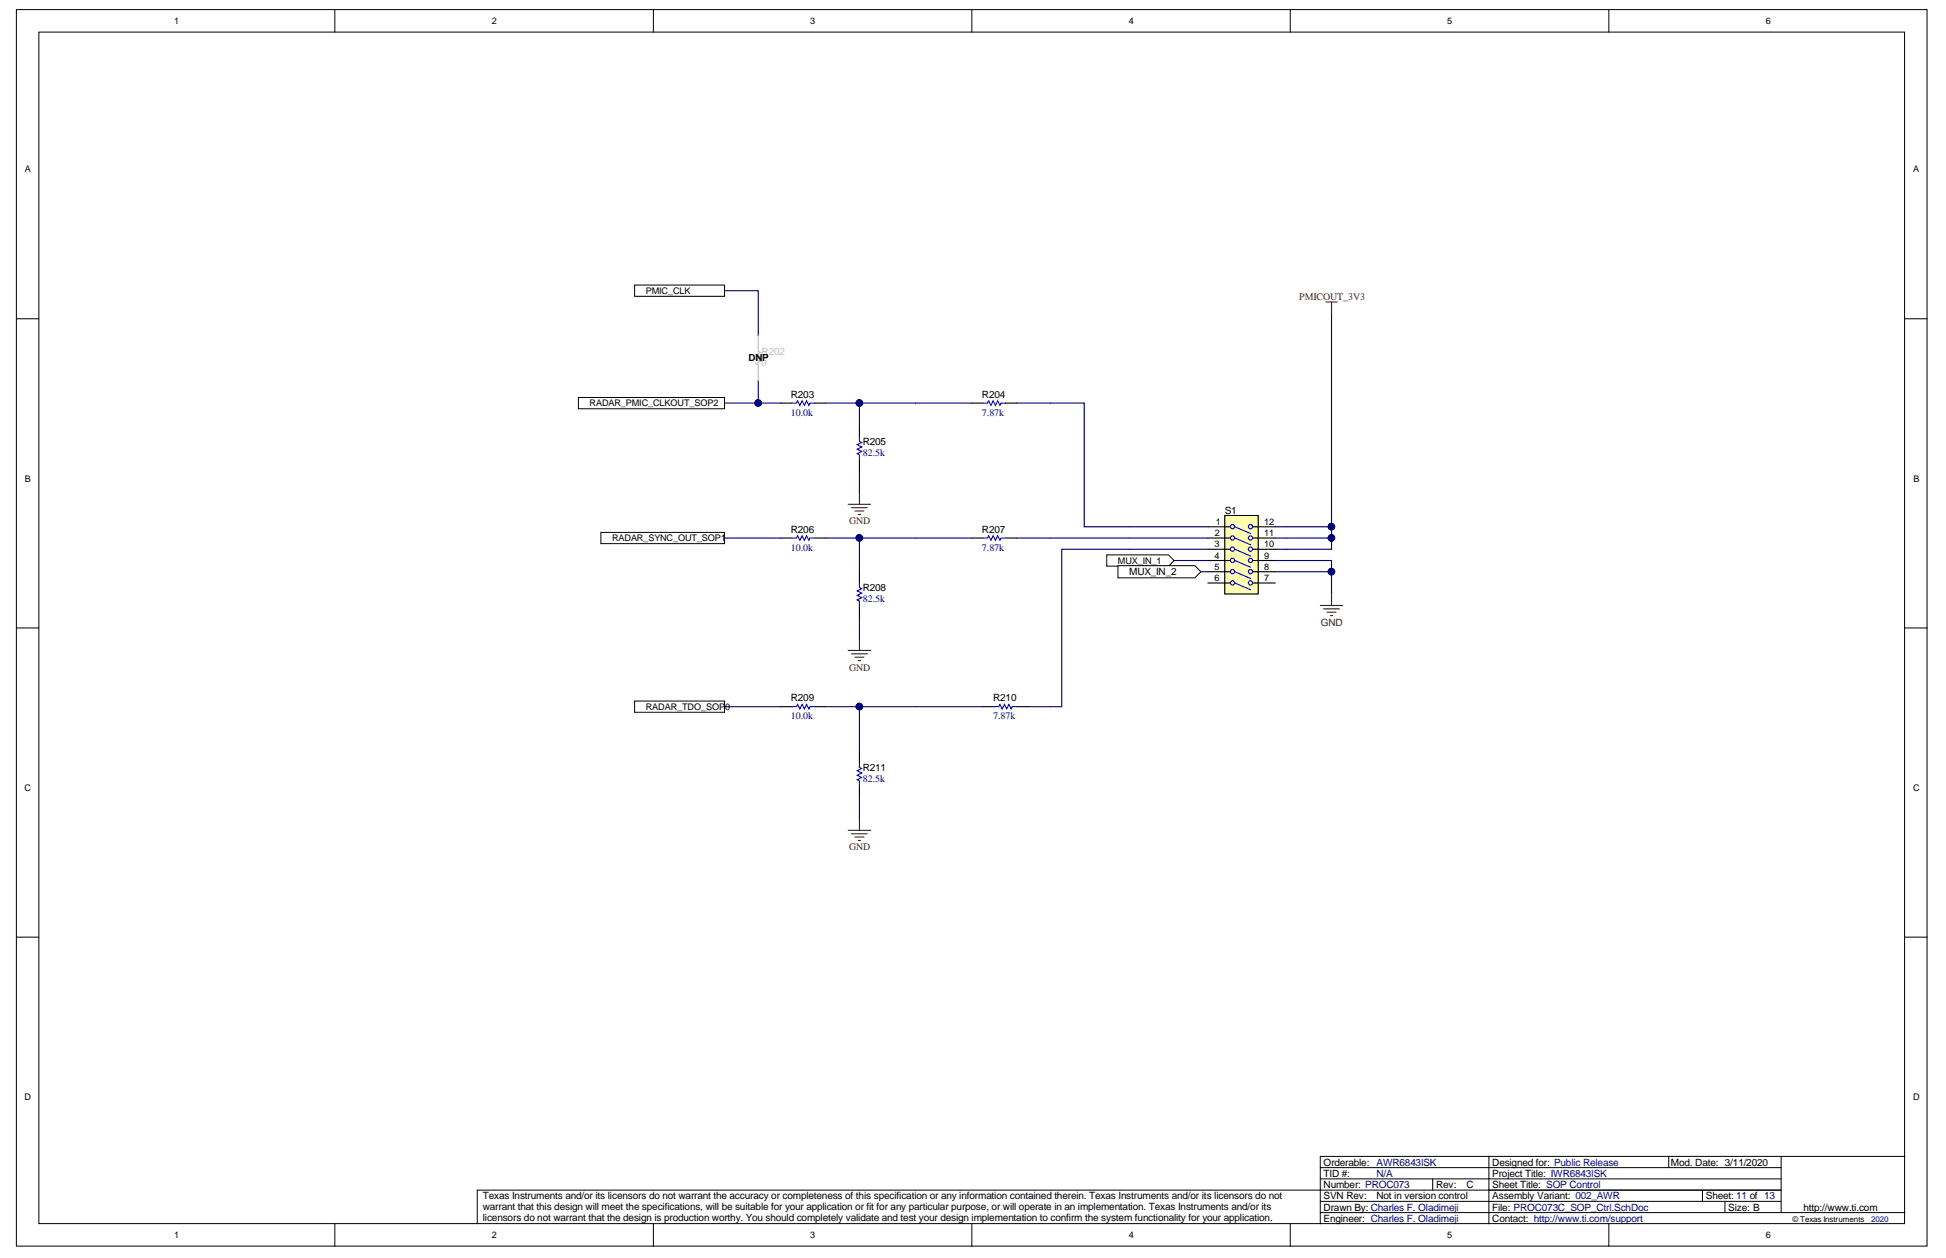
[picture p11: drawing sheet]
<svg xmlns="http://www.w3.org/2000/svg" width="432mm" height="279mm" viewBox="0 0 432 279" stroke-linecap="round" stroke-linejoin="round" font-family="sans-serif">
<g fill="#fff" stroke="#000" stroke-width=".22">
<path d="M3.6 2.1h424v274.3h-424z"/>
<path d="M8.6 7.1h414v264.3h-414z"/>
</g>
<g fill="none" stroke="#000" stroke-width=".22">
<path d="M74.3 2.1v5M145 2.1v5M215.6 2.1v5M286.3 2.1v5M357 2.1v5M3.6 70.7h5M422.7 70.7h4.9M3.6 139.3h5M422.7 139.3h4.9M3.6 207.9h5M422.7 207.9h4.9M293 259h102.2"/>
<path d="M330.4 256.5h-37.4v15M370.3 256.5v2.5M395.2 256.5v12.5M422.7 256.5h-92.3v15M74.3 271.5v5M145 271.5v5M215.6 271.5v5M286.3 271.5v5M293 269h129.7M293 266.5h102.2M293 261.5h102.2M317.9 261.5v2.5"/>
<path d="M357 271.5v5M377.8 264v2.5M382.8 266.5v2.5M395.2 264h-289.3v7.5"/>
</g>
<path d="M160.8 64.5h7.5v10M168.3 84.4v5h4.9" fill="none" stroke="#000080" stroke-width=".25"/>
<circle cx="168.2" cy="89.4" r=".72" fill="#000080" stroke="#000080" stroke-width=".22"/>
<path d="M188.2 111.9h5M189 112.6h3.4M189.7 113.4h2M190.4 114.1h.5M190.7 109.4v2.5" fill="none" stroke="#800000" stroke-width=".25"/>
<path d="M140.8 63.2h20v2.5h-20z" fill-rule="evenodd" fill="#fff" stroke="#000" stroke-width=".22"/>
<path d="M160.8 89.4h7.5M190.7 89.4v5M183.2 119.3h20M190.7 104.4v5M190.7 119.3v7.5M190.7 136.8v5M160.8 156.8h12.4M183.2 156.8h20M190.7 156.8v9.9M190.7 176.7v5" fill="none" stroke="#000080" stroke-width=".25"/>
<g fill="#000080" stroke="#000080" stroke-width=".22">
<circle cx="190.7" cy="89.4" r=".72"/>
<circle cx="190.7" cy="119.3" r=".72"/>
<circle cx="190.7" cy="156.7" r=".72"/>
<circle cx="168.2" cy="89.4" r=".72"/>
</g>
<path d="M188.2 144.3h5M189 145h3.4M189.7 145.8h2M190.4 146.5h.5M190.7 141.8v2.5M188.2 184.2h5M189 184.9h3.4M189.7 185.7h2M190.4 186.4h.5M190.7 181.7v2.5" fill="none" stroke="#800000" stroke-width=".25"/>
<g fill="#fff" stroke="#000" stroke-width=".22">
<path d="M128.3 88.2h32.5v2.5h-32.5z" fill-rule="evenodd"/>
<path d="M133.3 118.1h27.5v2.5h-27.5z" fill-rule="evenodd"/>
<path d="M140.8 155.5h20v2.5h-20z" fill-rule="evenodd"/>
</g>
<path d="M295.5 69.5v52.3h-10M183.2 89.4h32.4M225.6 89.4h15v27.5h10M160.8 119.3h12.4M203.2 119.3h12.4M225.6 119.3h25M285.5 119.3h10M285.5 116.9h10M250.6 121.8h-15v35h-7.5M203.2 156.8h14.9" fill="none" stroke="#000080" stroke-width=".25"/>
<path d="M294.2 67h2.5M295.5 67v2.5" fill="none" stroke="#800000" stroke-width=".25"/>
<g fill="none" stroke="#000" stroke-width=".25">
<path d="M173.2 89.4h2.5M180.7 89.4h2.5M190.7 94.4v2.5M215.6 89.4h2.5M223.1 89.4h2.5M173.2 119.3h2.5M180.7 119.3h2.5M190.7 101.9v2.5M215.6 119.3h2.5M223.1 119.3h2.5M190.7 126.8v2.5M190.7 134.3v2.5"/>
<path d="M173.2 156.8h2.5M180.7 156.8h2.5M218.1 156.8h2.5M225.6 156.8h2.5M190.7 166.7v2.5M190.7 174.2v2.5"/>
</g>
<path d="M175.7 89.4h1l.3-.5 .5 1 .5-1 .5 1 .5-1 .5 1 .2-.5h1M190.7 96.9v1l.5 .2-1 .5 1 .5-1 .5 1 .5-1 .5 .5 .3v1M218.1 89.4h1l.3-.5 .5 1 .5-1 .5 1 .5-1 .5 1 .2-.5h1M175.7 119.3h1l.3-.5 .5 1 .5-1 .5 1 .5-1 .5 1 .2-.5h1M218.1 119.3h1l.3-.5 .5 1 .5-1 .5 1 .5-1 .5 1 .2-.5h1M190.7 129.3v1l.5 .3-1 .5 1 .5-1 .5 1 .5-1 .5 .5 .2v1M175.7 156.8h1l.3-.5 .5 1 .5-1 .5 1 .5-1 .5 1 .2-.5h1M220.6 156.8h1l.3-.5 .5 1 .5-1 .5 1 .5-1 .5 1 .2-.5h1M190.7 169.2v1l.5 .3-1 .5 1 .5-1 .5 1 .5-1 .5 .5 .2v1" fill="none" stroke="#00f" stroke-width=".25"/>
<path d="M168.3 74.5v3.4l.4 .3-.9 .5 .9 .5-.9 .5 .9 .5-.9 .5 .5 .2v3.5" fill="none" stroke="#c0bebc" stroke-width=".25"/>
<g fill="#000080" stroke="#000080" stroke-width=".22">
<circle cx="295.4" cy="119.3" r=".72"/>
<circle cx="295.4" cy="116.8" r=".72"/>
<circle cx="190.7" cy="89.4" r=".72"/>
</g>
<path d="M245.6 123.1h13.7l1.2 1.2-1.2 1.3h-13.7z" fill-rule="evenodd" fill="#fff" stroke="#000" stroke-width=".22"/>
<path d="M293 134.3h4.9M293.7 135.1h3.5M294.5 135.8h2M295.2 136.6h.5M295.5 131.8v2.5" fill="none" stroke="#800000" stroke-width=".25"/>
<path d="M250.6 116.9h17.4M250.6 119.3h17.4M283 116.9h2.5M283 119.3h2.5M250.6 121.8h17.4M260.5 124.3h7.5M283 121.8h2.5" fill="none" stroke="#000080" stroke-width=".25"/>
<path d="M271.8 114.4h7.4v17.4h-7.4z" fill="#ffffb0" stroke="#000" stroke-width=".25"/>
<path d="M268 116.9h5M268 119.3h5M278 116.9h5M278 119.3h5M268 121.8h5M268 124.3h5M268 126.8h5M268 129.3h5M278 121.8h5M278 124.3h5M278 126.8h5M278 129.3h5" fill="none" stroke="#000" stroke-width=".25"/>
<g fill="none" stroke="#00f" stroke-width=".25">
<path d="M274 119.3l3.5 1.5M274 116.9l3.5 1.4M274 121.8l3.5 1.5M274 129.3l3.5 1.5M274 126.8l3.5 1.5M274 124.3l3.5 1.5"/>
<circle cx="273.5" cy="116.8" r=".47"/>
<circle cx="273.5" cy="119.3" r=".47"/>
<circle cx="277.5" cy="116.8" r=".47"/>
<circle cx="277.5" cy="119.3" r=".47"/>
<circle cx="273.5" cy="126.8" r=".47"/>
<circle cx="273.5" cy="121.8" r=".47"/>
<circle cx="273.5" cy="124.3" r=".47"/>
<circle cx="273.5" cy="129.3" r=".47"/>
<circle cx="277.5" cy="126.8" r=".47"/>
<circle cx="277.5" cy="121.8" r=".47"/>
<circle cx="277.5" cy="124.3" r=".47"/>
<circle cx="277.5" cy="129.3" r=".47"/>
</g>
<path d="M248.1 125.5h17l1.4 1.3-1.4 1.4h-17z" fill-rule="evenodd" fill="#fff" stroke="#000" stroke-width=".22"/>
<path d="M266.5 126.8h1.5M283 124.3h12.5v7.5M283 126.8h12.5" fill="none" stroke="#000080" stroke-width=".25"/>
<circle cx="295.4" cy="126.8" r=".72" fill="#000080" stroke="#000080" stroke-width=".22"/>
<g font-size="2.2" fill="#800000">
<text x="288.3" y="66.5">PMICOUT_3V3</text>
<text x="188.4" y="116.3">GND</text>
<text x="293.1" y="138.8">GND</text>
<text x="188.4" y="148.7">GND</text>
<text x="188.4" y="188.6">GND</text>
</g>
<g font-size="2.2">
<text x="166.1" y="80.2">DNP</text>
<text x="175.5" y="88.2">R203</text>
<text x="217.9" y="88.2">R204</text>
<text x="191.4" y="98.7">R205</text>
<text x="271.8" y="113.9">S1</text>
<text x="175.5" y="118.2">R206</text>
<text x="217.9" y="118.2">R207</text>
<text x="191.4" y="131.1">R208</text>
<text x="250.6" y="127.6">MUX_IN_2</text>
<text x="175.5" y="155.6">R209</text>
<text x="220.4" y="155.6">R210</text>
<text x="191.4" y="171">R211</text>
<text x="293.7" y="263.6">Number: PROC073</text>
<text x="293.7" y="261.1">TID #:</text>
<text x="293.7" y="258.6">Orderable:</text>
<text x="318.6" y="263.6">Rev:</text>
<text x="331.1" y="263.6">Sheet Title: SOP Control</text>
<text x="331.1" y="261.1">Project Title: IWR6843ISK</text>
<text x="331.1" y="258.6">Designed for: Public Release</text>
<text x="370.8" y="258.6">Mod. Date: 3/11/2020</text>
<text x="107.1" y="266">Texas Instruments and/or its licensors do not warrant the accuracy or completeness of this specification or any information contained therein. Texas Instruments and/or its licensors do not</text>
<text x="107.1" y="268.4">warrant that this design will meet the specifications, will be suitable for your application or fit for any particular purpose, or will operate in an implementation. Texas Instruments and/or its</text>
<text x="293.7" y="268.5">Drawn By: Charles F. Oladimeji</text>
<text x="293.7" y="266">SVN Rev:</text>
<text x="305.4" y="266">Not in version control</text>
<text x="331.1" y="268.5">File: PROC073C_SOP_Ctrl.SchDoc</text>
<text x="331.1" y="266">Assembly Variant: 002_AWR</text>
<text x="378.5" y="266">Sheet: 11 of 13</text>
<text x="383.5" y="268.5">Size: B</text>
<text x="400.2" y="268.5">http://www.ti.com</text>
<text x="107.1" y="270.9">licensors do not warrant that the design is production worthy. You should completely validate and test your design implementation to confirm the system functionality for your application.</text>
<text x="293.7" y="271">Engineer: Charles F. Oladimeji</text>
<text x="331.1" y="271">Contact: http://www.ti.com/support</text>
</g>
<g font-size="2.2" fill="#c0bebc">
<text x="169" y="81.2">0</text>
<text x="169" y="78.8">R202</text>
</g>
<g font-size="2.2" fill="#000080">
<text x="175.5" y="92.2">10.0k</text>
<text x="217.9" y="92.2">7.87k</text>
<text x="191.4" y="101.2">82.5k</text>
<text x="175.5" y="122.1">10.0k</text>
<text x="217.9" y="122.1">7.87k</text>
<text x="191.4" y="133.6">82.5k</text>
<text x="175.5" y="159.5">10.0k</text>
<text x="220.4" y="159.5">7.87k</text>
<text x="191.4" y="173.5">82.5k</text>
<text x="305.4" y="261.1">N/A</text>
<text x="305.4" y="258.6">AWR6843ISK</text>
<text x="325.4" y="263.6">C</text>
</g>
<g font-size="2">
<text x="38.6" y="5.3">1</text>
<text x="109.2" y="5.3">2</text>
<text x="179.8" y="5.3">3</text>
<text x="250.5" y="5.3">4</text>
<text x="321.1" y="5.3">5</text>
<text x="391.8" y="5.3">6</text>
<text x="5.5" y="38.3">A</text>
<text x="424.5" y="38.3">A</text>
<text x="143.3" y="65.2">PMIC_CLK</text>
<text x="130.8" y="90.1">RADAR_PMIC_CLKOUT_SOP2</text>
<text x="5.5" y="106.8">B</text>
<text x="424.6" y="106.8">B</text>
<text x="269.5" y="118.9">2</text>
<text x="269.8" y="116.4">1</text>
<text x="280.5" y="118.9">11</text>
<text x="280.5" y="116.4">12</text>
<text x="135.8" y="120.1">RADAR_SYNC_OUT_SOP1</text>
<text x="248.1" y="125">MUX_IN_1</text>
<text x="269.5" y="121.4">3</text>
<text x="269.5" y="123.9">4</text>
<text x="280.5" y="123.9">9</text>
<text x="280.5" y="121.4">10</text>
<text x="269.5" y="126.4">5</text>
<text x="269.5" y="128.9">6</text>
<text x="280.5" y="128.9">7</text>
<text x="280.5" y="126.4">8</text>
<text x="143.3" y="157.5">RADAR_TDO_SOP</text>
<text x="160.9" y="157.5">0</text>
<text x="5.5" y="175.4">C</text>
<text x="424.5" y="175.4">C</text>
<text x="5.5" y="244">D</text>
<text x="424.5" y="244">D</text>
<text x="38.6" y="274.7">1</text>
<text x="109.2" y="274.7">2</text>
<text x="179.8" y="274.7">3</text>
<text x="250.5" y="274.7">4</text>
<text x="321.1" y="274.7">5</text>
<text x="391.8" y="274.7">6</text>
</g>
<text font-size="1.8" x="397.7" y="271.1">© Texas Instruments</text>
<text font-size="1.8" fill="#000080" x="415.2" y="271.1">2020</text>
</svg>
